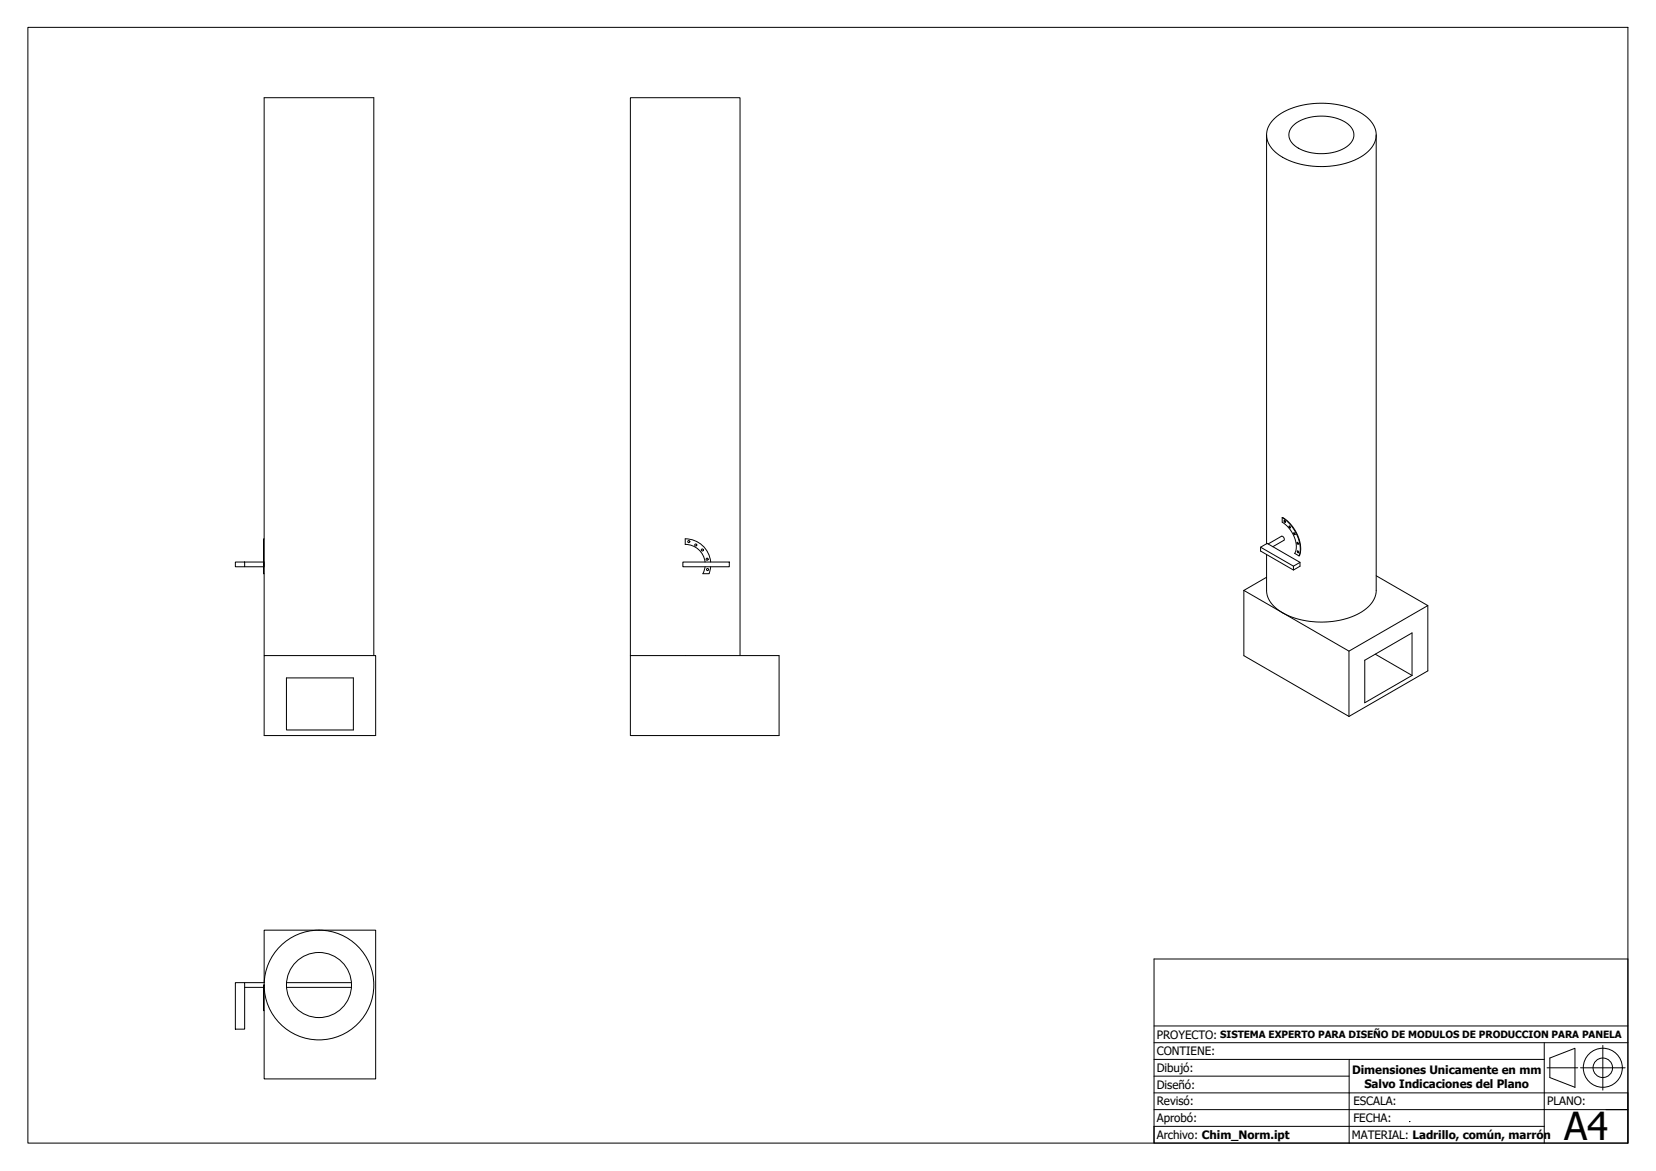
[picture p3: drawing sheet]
<svg xmlns="http://www.w3.org/2000/svg" width="297mm" height="210mm" viewBox="0 0 297 210" stroke-linecap="round" stroke-linejoin="round" font-family="sans-serif">
<!-- layer: Visible (ISO) -->
<g fill="none" stroke="#000" stroke-width=".18">
<path d="M227.2 24.2v73.3M228.6 21.3a13.4 13.4 0 0 1 10.3-2.7l1 .1a9 9 0 0 1 6.5 3.8 3.9 3.9 0 0 1-1.7 5.2 14.8 14.8 0 0 1-15.5-.1 3.9 3.9 0 0 1-1.4-5.4zM232 22.5a8.4 8.4 0 0 1 10.1 0 2.33 2.33 0 0 1-.6 3.9 8.6 8.6 0 0 1-9.5-.5 2.22 2.22 0 0 1 0-3.4zM246.9 24.2v81.6a5.3 5.3 0 0 1-3.6 4.4l-2.4 .8-2.2 .4-2.5 .1-2.5-.3a8.3 8.3 0 0 1-6.3-4.1l-.2-1.1v-6.6M47.3 96.6h.1v6.2h-.1zM47.4 96.6v-79.1h19.7v100M226.1 98.1l1.2-.7 5.9 3.4v.7l-1.2 .7-5.9-3.4zM226.1 98.1l5.9 3.4M227.5 97.5l2.4-1.4 .3 .1 .2 .4-.1 .2-2 1.2M230 92.8a6.4 6.4 0 0 1 3.1 6.7l-.1 .1-.8-.4a4.6 4.6 0 0 0-1.3-4.8l-.9-.8zM230 92.8l.8 .6 .8 .9 1.1 1.8a4.9 4.9 0 0 1 .3 3.5M230.3 93.3h.2a.17 .17 0 0 1 .1 .3 .17 .17 0 0 1-.3 0 .17 .17 0 0 1 0-.2z"/>
<path d="M230.4 93.3l.2 .3M231.2 94.3h.1a.17 .17 0 0 1 .2 .2 .17 .17 0 0 1-.2 .1 .17 .17 0 0 1-.1-.2zM231.3 94.3l.2 .3M232.1 95.5h.1a.17 .17 0 0 1 .1 .2 .17 .17 0 0 1-.2 .2 .17 .17 0 0 1-.1-.3zM232.1 95.5l.2 .3M232.7 97.2h.1a.17 .17 0 0 1 .1 .3 .17 .17 0 0 1-.2 .1 .17 .17 0 0 1-.1-.3zM232.7 98.8h.1a.17 .17 0 0 1 .2 .2 .17 .17 0 0 1-.2 .1 .17 .17 0 0 1-.1-.2zM232.7 97.2l.2 .3M232.8 98.8l.1 .3M42.2 100.7h1.7v.9h-1.7zM43.9 100.7h3.4M43.9 101.6h3.4"/>
<path d="M47.4 100.7v.9M47.4 117.5h20v14.4h-20zM47.4 102.8v14.7M113.1 117.5v-100h19.6v100M113.1 117.5h26.6v14.4h-26.6zM122.5 100.7h8.3v.9h-8.3zM126.5 101.6l-.4 1.2h1.1l.3-1.2M127.5 100.7a4.6 4.6 0 0 0-4.6-4.1v1a3.6 3.6 0 0 1 3.6 3.1M223.1 105.8v11.7l18.9 10.9M227.2 103.5l-4.1 2.3M233.2 100.8l-1.2 .7v.7M242 116.7v11.7"/>
<path d="M244.8 118.4l8.5-4.9v7.6l-8.5 4.9zM246.7 117.3l6.6 3.8M246.9 103.2l9.2 5.4-14.1 8.1-18.9-10.9M256.1 108.6v11.7l-14.1 8.1M51.4 121.5h12v9.4h-12zM42.2 176.1h1.7v8.4h-1.7zM43.9 176.1h3.5v-9.4h20v26.7h-20v-12.2M43.9 177h3.4M47.3 176.6h.1v4.6h-.1zM47.4 177h.1M51.4 176.1h11.6M51.4 177h11.6"/>
<circle cx="123.5" cy="97.1" r=".19"/>
<circle cx="124.8" cy="97.7" r=".19"/>
<circle cx="126" cy="98.6" r=".19"/>
<circle cx="126.8" cy="100.2" r=".19"/>
<circle cx="126.9" cy="102.1" r=".19"/>
<circle cx="57.2" cy="176.6" r="5.8"/>
<circle cx="57.2" cy="176.6" r="9.8"/>
</g>
<!-- layer: Borde (ISO) -->
<path d="M5 4.9h287v200h-287z" fill="none" stroke="#000" stroke-width=".18"/>
<g fill="none" stroke="#000" stroke-width=".18">
<path d="M207 171.9h85v33h-85zM207 198.9h85M207 195.9h85M207 186.9h85M207 183.9h85M207 189.9h35M207 192.9h35M277 189.9h-35v15M277 186.9v18M277.5 191.4h5.5M278 189.7l4.5-1.8v7l-4.5-1.7zM283.5 191.4h8"/>
<path d="M287.5 187.4v8M277 201.9h-70v3"/>
<circle cx="287.5" cy="191.4" r="3.5"/>
<circle cx="287.5" cy="191.4" r="1.75"/>
</g>
<path d="M288.1 198.9h3.9" fill="none" stroke="#000" stroke-width=".18"/>
<!-- layer: 0 -->
<path d="M252.9 201h.1" fill="none" stroke="#000" stroke-width=".18"/>
<text font-size="6.9" x="280.6" y="204.4">A4</text>
<g font-size="2.1">
<text x="207.5" y="189.2">CONTIENE:</text>
<text x="207.5" y="186.2">PROYECTO:</text>
<text x="207.5" y="195.2">Diseñó:</text>
<text x="207.5" y="192.2">Dibujó:</text>
<text x="242.5" y="192.5">Dimensiones Unicamente en mm</text>
<text x="244.7" y="194.9">Salvo Indicaciones del Plano</text>
<text x="207.5" y="201.2">Aprobó:</text>
<text x="207.5" y="198.2">Revisó:</text>
<text x="242.7" y="198.2">ESCALA:</text>
<text x="242.7" y="201.2">FECHA:</text>
<text x="277.5" y="198.2">PLANO:</text>
<text x="207.5" y="204.2">Archivo: Chim_Norm.ipt</text>
<text x="242.5" y="204.2">MATERIAL: Ladrillo, común, marrón</text>
</g>
<text font-size="1.8" x="218.9" y="186.1">SISTEMA EXPERTO PARA DISEÑO DE MODULOS DE PRODUCCION PARA PANELA</text>
</svg>
